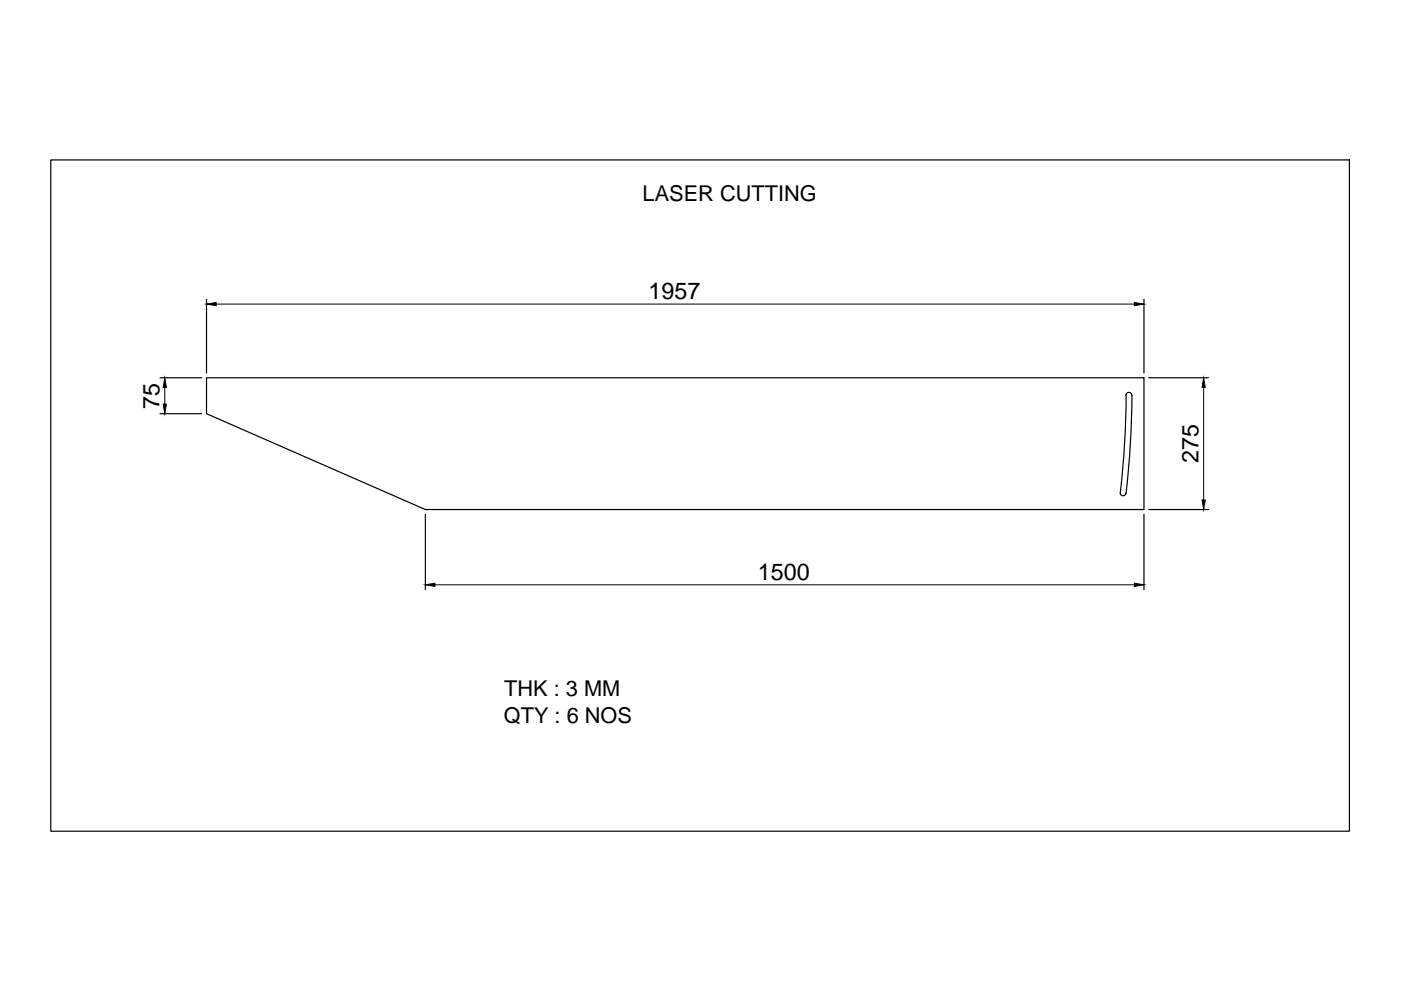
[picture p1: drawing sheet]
<svg xmlns="http://www.w3.org/2000/svg" width="297mm" height="210mm" viewBox="0 0 297 210" stroke-linecap="round" stroke-linejoin="round" font-family="sans-serif">
<!-- layer: 0 -->
<g fill="none" stroke="#000" stroke-width=".25">
<path d="M10.8 33.9h275.3v142.3h-275.3zM43.8 63.5v15.6M242.5 63.5v15.6M33.9 80.1h8.9M33.9 87.7h8.9M43.8 80.1h198.7v27.9h-152.3l-46.4-20.3zM238.7 83.8a.61 .61 0 0 1 .6-.6 .61 .61 0 0 1 .7 .7M238.8 83.7l-.4 10.4-.9 10.4M240 83.7l-.3 10.5-.9 10.4a.63 .63 0 0 1-.7 .5 .63 .63 0 0 1-.6-.7M243.6 80.1h12.6M90.2 109.1v15.9M242.5 109.1v15.9"/>
<path d="M243.6 108h12.6"/>
</g>
<path d="M45.8 64.5h194.7M34.9 82.1v3.6M255.2 82.1v23.9M92.2 124h148.3" fill="none" stroke="#000" stroke-width=".21"/>
<path d="M43.8 64.5l2-.4v.7zM240.5 64.1l2 .4-2 .3zM34.9 80.1l.4 2h-.7zM34.6 85.7h.7l-.4 2zM255.2 80.1l.3 2h-.6zM254.9 106h.6l-.3 2zM90.2 124l2-.3v.6zM240.5 123.7l2 .3-2 .3z" fill="#000" stroke="#000" stroke-width=".21"/>
<g font-size="5">
<text x="137.5" y="63.4">1957</text>
<text x="33.8" y="86.7" transform="rotate(-90 33.8 86.7)">75</text>
<text x="254.1" y="98.2" transform="rotate(-90 254.1 98.2)">275</text>
<text x="160.7" y="122.9">1500</text>
</g>
<g font-size="4.6">
<text x="136.2" y="42.6">LASER CUTTING</text>
<text x="106.9" y="147.6">THK : 3 MM</text>
<text x="106.8" y="153.2">QTY : 6 NOS</text>
</g>
</svg>
